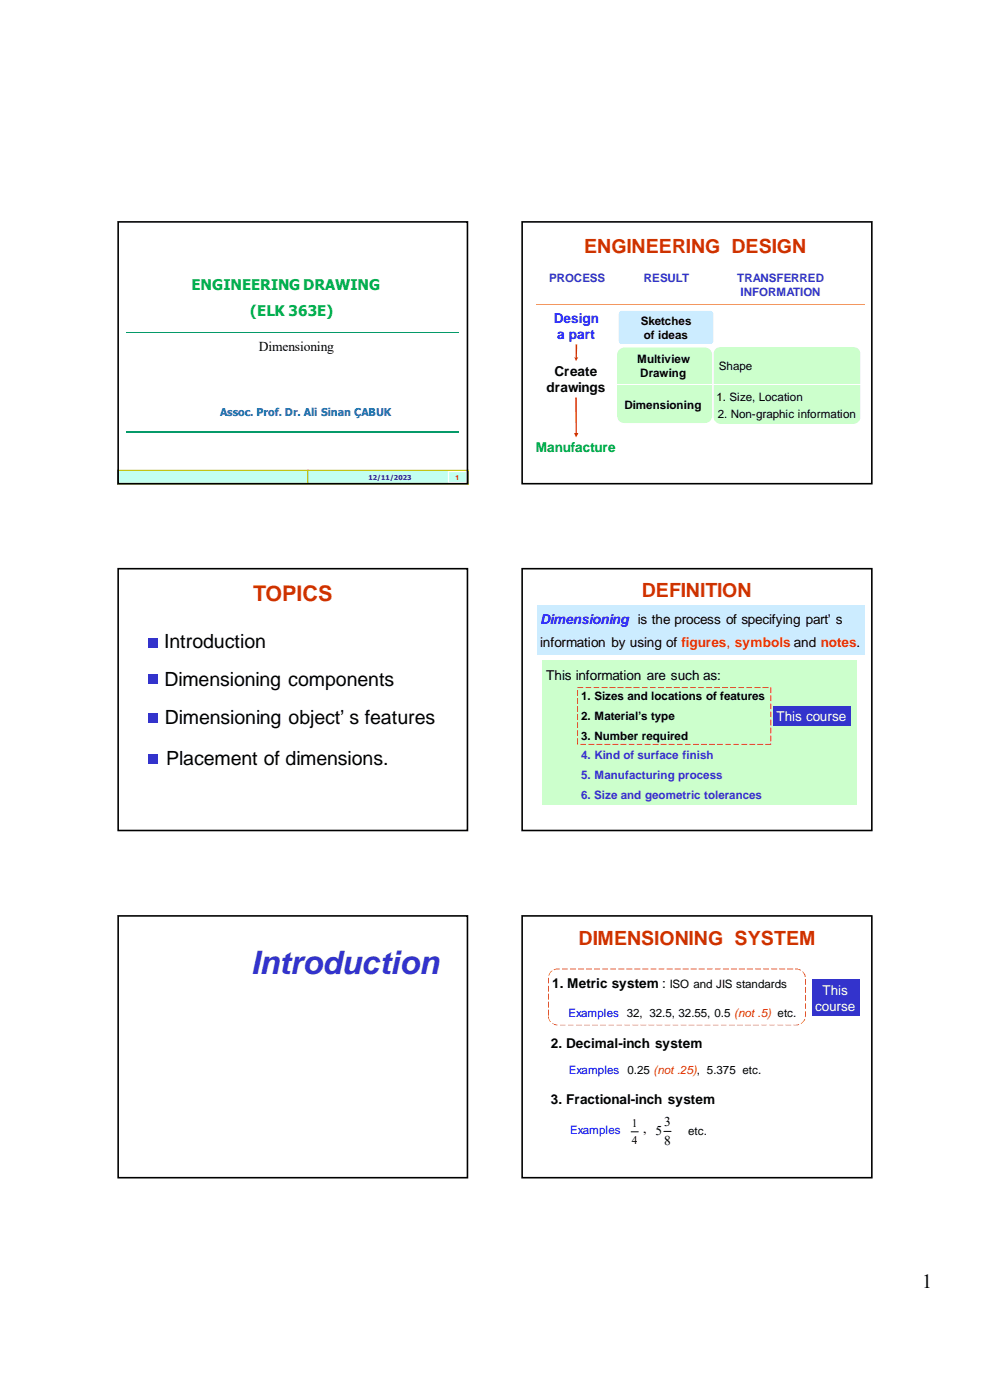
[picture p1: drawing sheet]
<svg xmlns="http://www.w3.org/2000/svg" width="210mm" height="297mm" viewBox="0 0 210 297" stroke-linecap="round" stroke-linejoin="round" font-family="sans-serif">
<path d="M26.8 70.5h70.4" fill="none" stroke="#009973" stroke-width=".21"/>
<path d="M26.8 91.6h70.4" fill="none" stroke="#009973" stroke-width=".25"/>
<path d="M65.3 99.8h34.1v3h-34.1z" fill="#c2fff0"/>
<path d="M65.2 99.7h34.2v3.2h-34.2zM65.4 99.8v3l-.1-.1h34.1l-.1 .1v-3l.1 .1h-34.1z" fill="#bfbf00"/>
<path d="M95.1 100.1h3.8v2.3h-3.8z" fill="#c2fff0"/>
<path d="M95 99.9h4.1v2.6h-4.1zM95.1 100.2l.1-.1v2.3l-.1-.1h3.8l-.1 .1v-2.3l.1 .1z" fill="#fff"/>
<path d="M24.9 99.8h40.4v3h-40.4z" fill="#c2fff0"/>
<path d="M24.8 99.7h40.6v3.2h-40.6zM24.9 99.9l.2-.1v3l-.2-.1h40.4l-.1 .1v-3l.1 .1z" fill="#bfbf00"/>
<path d="M25.1 47.1h74v55.5h-74z" fill="none" stroke="#000" stroke-width=".34"/>
<path d="M24.9 120.5h74.5v55.9h-74.5z" fill="#fff"/>
<g fill="#33c">
<path d="M31.5 135.3h2v2.1h-2z"/>
<path d="M31.5 143.1h2v2.1h-2z"/>
<path d="M31.5 151.2h2v2.1h-2z"/>
<path d="M31.5 160h2v2.1h-2z"/>
</g>
<path d="M25.1 120.7h74v55.5h-74z" fill="none" stroke="#000" stroke-width=".34"/>
<path d="M24.9 194.1h74.5v55.9h-74.5z" fill="#fff"/>
<path d="M25.1 194.3h74v55.6h-74z" fill="none" stroke="#000" stroke-width=".34"/>
<path d="M110.6 46.9h74.5v55.9h-74.5z" fill="#fff"/>
<path d="M151.9 73.9l.8-.2h28.4a1.34 1.34 0 0 1 1.4 1.3v13.6a1.39 1.39 0 0 1-1.4 1.3h-28.4a1.39 1.39 0 0 1-1.3-1.3v-13.6l.1-.4z" fill-rule="evenodd" fill="#cfc"/>
<path d="M151.7 75.6h8.7v3.7h-8.7z" fill="#cfc"/>
<path d="M151.4 81.4l31.2 .1z" fill="#fff"/>
<path d="M131.5 74l.9-.3h17.1a1.52 1.52 0 0 1 1.5 1.6v12.9a1.52 1.52 0 0 1-1.5 1.5h-17.1a1.52 1.52 0 0 1-1.5-1.5v-12.9l.1-.5z" fill-rule="evenodd" fill="#cfc"/>
<path d="M131 81.4l20 .1z" fill="#fff"/>
<path d="M131.4 66.2l.5-.2h18.7a.73 .73 0 0 1 .7 .6v5.7a.67 .67 0 0 1-.7 .7h-18.7a.62 .62 0 0 1-.7-.7v-5.7z" fill-rule="evenodd" fill="#ccecff"/>
<path d="M113.7 64.5h69.6" fill="none" stroke="#f93" stroke-width=".21"/>
<g fill="#c30">
<path d="M122.1 73.1v2.9h.2l.1-2.9zM121.8 75.7l.4 .9 .5-.9-.5 .3z"/>
<path d="M122 84.3h.3v7.7h-.2zM121.8 91.9h.9l-.5 .9z"/>
</g>
<path d="M110.7 47.1h74.2v55.5h-74.2z" fill="none" stroke="#000" stroke-width=".34"/>
<path d="M110.6 120.5h74.5v55.9h-74.5z" fill="#fff"/>
<path d="M113.9 128.4h69.5v10.5h-69.5z" fill="#ccecff"/>
<path d="M115.1 140.2h66.7v30.6h-66.7z" fill="#cfc"/>
<path d="M122.4 156.6h.2v1.3h-.2zM122.4 154.9h.2v1.2h-.2zM122.4 153.2h.2v1.2h-.2zM122.4 151.5h.2v1.2h-.2zM122.4 149.8h.2v1.2h-.2zM122.4 148.1h.2v1.3h-.2zM122.4 146.4h.2v1.3h-.2zM122.4 145.8h1.3v.2h-1.2l.1-.1zM124.2 145.8h1.2v.2h-1.2zM125.9 145.8h1.2v.2h-1.2zM127.6 145.8h1.3v.2h-1.3zM129.3 145.8h1.3v.2h-1.3zM131 145.8h1.2v.2h-1.2zM132.7 145.8h1.2v.2h-1.2zM134.4 145.8h1.2v.2h-1.2zM136.1 145.8h1.2v.2h-1.2zM137.8 145.8h1.2v.2h-1.2zM139.5 145.8h1.3v.2h-1.3zM141.2 145.8h1.3v.2h-1.3zM142.9 145.8h1.3v.2h-1.3zM144.6 145.8h1.3v.2h-1.3zM146.4 145.8h1.2v.2h-1.2zM148.1 145.8h1.2v.2h-1.2zM149.8 145.8h1.2v.2h-1.2zM151.5 145.8h1.2v.2h-1.2zM153.2 145.8h1.2v.2h-1.2zM154.9 145.8h1.2v.2h-1.2zM156.6 145.8h1.2v.2h-1.2zM158.3 145.8h1.2v.2h-1.2zM160 145.8h1.3v.2h-1.3zM161.7 145.8h1.3v.2h-1.3zM163.4 145.8h.2v1.3h-.2zM163.4 147.5h.2v1.3h-.2zM163.4 149.3h.2v1.2h-.2zM163.4 151h.2v1.1h-.2zM163.4 152.7h.2v1.2h-.2zM163.4 154.3h.2v1.3h-.2zM163.4 156h.2v1.3h-.2zM162.3 157.8h1.2l-.1 .1v-.2h.2v.3h-1.3zM160.6 157.8h1.3v.2h-1.3zM158.9 157.8h1.3v.2h-1.3zM157.2 157.8h1.3v.2h-1.3zM155.5 157.8h1.2v.2h-1.2zM153.8 157.8h1.2v.2h-1.2zM152.1 157.8h1.2v.2h-1.2zM150.4 157.8h1.2v.2h-1.2zM148.7 157.8h1.2v.2h-1.2zM147 157.8h1.3v.2h-1.3zM145.3 157.8h1.2v.2h-1.2zM143.6 157.8h1.2v.2h-1.2zM141.8 157.8h1.3v.2h-1.3zM140.1 157.8h1.3v.2h-1.3zM138.4 157.8h1.3v.2h-1.3zM136.7 157.8h1.3v.2h-1.3zM135 157.8h1.2v.2h-1.2zM133.3 157.8h1.2v.2h-1.2zM131.6 157.8h1.2v.2h-1.2zM129.9 157.8h1.2v.2h-1.2zM128.2 157.8h1.3v.2h-1.3zM126.5 157.8h1.3v.2h-1.3zM124.8 157.8h1.3v.2h-1.3zM123.1 157.8h1.2v.2h-1.2zM122.5 157.8l.1 .2z" fill="#f00"/>
<path d="M164 149.8h16.4v4.2h-16.4z" fill="#33c"/>
<path d="M110.7 120.7h74.2v55.5h-74.2z" fill="none" stroke="#000" stroke-width=".34"/>
<path d="M110.6 194.1h74.5v55.9h-74.5z" fill="#fff"/>
<path d="M133.9 240.1h1.5M140.8 240h1.5" fill="none" stroke="#000" stroke-width=".21"/>
<path d="M116.2 214.2h.2v1.3h-.2zM116.2 212.5h.2v1.3h-.2zM116.2 210.8h.2v1.3h-.2zM116.2 209.1h.2v1.3h-.2zM116.2 207.4h.2v1.2h-.2zM116.8 206.1l.4-.1-.5 .5-.2 .5-.2-.1zM117.4 205.7l.5-.2h.8v.2h-.8l-.4 .1zM119.2 205.5h1.2v.2h-1.2zM120.9 205.5h1.3v.2h-1.3zM122.6 205.5h1.3v.2h-1.3zM124.3 205.5h1.3v.2h-1.3zM126 205.5h1.3v.2h-1.3zM127.8 205.5h1.1v.2h-1.1zM129.5 205.5h1.1v.2h-1.1zM131.1 205.5h1.3v.2h-1.3zM132.8 205.5h1.3v.2h-1.3zM134.5 205.5h1.3v.2h-1.3zM136.2 205.5h1.3v.2h-1.3zM138 205.5h1.2v.2h-1.2zM139.7 205.5h1.2v.2h-1.2zM141.4 205.5h1.3v.2h-1.3zM143.1 205.5h1.3v.2h-1.3zM144.8 205.5h1.2v.2h-1.2zM146.5 205.5h1.2v.2h-1.2zM148.2 205.5h1.2v.2h-1.2zM149.9 205.5h1.2v.2h-1.2zM151.6 205.5h1.2v.2h-1.2zM153.3 205.5h1.3v.2h-1.3zM155 205.5h1.3v.2h-1.3zM156.7 205.5h1.3v.2h-1.3zM158.4 205.5h1.3v.2h-1.3zM160.2 205.5h1.2v.2h-1.2zM161.9 205.5h1.2v.2h-1.2zM163.6 205.5h1.2v.2h-1.2zM165.3 205.5h1.2v.2h-1.2zM167 205.5h1.2v.2h-1.2zM168.7 205.5h.5l.7 .3-1.2-.1zM170.2 206.2l.1-.1a1.44 1.44 0 0 1 .6 1.2h-.2l-.1-.5zM170.8 207.7h.1v1.3h-.1zM170.8 209.4h.1v1.3h-.1zM170.8 211.1h.1v1.2h-.1zM170.8 212.9h.1v1.1h-.1zM170.8 214.5h.1v1.3l-.2-.1zM170.6 216.2l.2 .1-.9 1-.1-.2 .6-.5zM168.2 217.4l1.2-.1 .1 .1zM166.5 217.4l1.3 .1zM164.8 217.4l1.3 .1zM163.2 217.4l1.1 .1zM161.5 217.4l1.1 .1zM159.7 217.4l1.3 .1zM158 217.4l1.3 .1zM156.3 217.4l1.3 .1zM154.6 217.4l1.3 .1zM152.9 217.4l1.2 .1zM151.2 217.4l1.2 .1zM149.4 217.4l1.3 .1zM147.7 217.4l1.3 .1zM146 217.4l1.3 .1zM144.4 217.4l1.2 .1zM142.7 217.4l1.1 .1zM141 217.4l1.2 .1zM139.2 217.4l1.3 .1zM137.5 217.4l1.3 .1zM135.8 217.4l1.3 .1zM134.1 217.4l1.3 .1zM132.4 217.4l1.2 .1zM130.7 217.4l1.2 .1zM129 217.4l1.2 .1zM127.3 217.4l1.2 .1zM125.6 217.4l1.2 .1zM123.9 217.4l1.2 .1zM122.2 217.4l1.2 .1zM120.5 217.4l1.2 .1zM118.8 217.4l1.2 .1zM117.2 217l1.1 .5-.8-.1-.4-.2zM116.2 215.6h.2l.4 1.2-.4-.5z" fill="#f30"/>
<path d="M172.1 207.9h10.2v7.7h-10.2z" fill="#33c"/>
<path d="M110.7 194.3h74.2v55.6h-74.2z" fill="none" stroke="#000" stroke-width=".34"/>
<text font-size="6.9" fill="#33c" x="53.2" y="206.7">Introduction</text>
<text font-size="4.6" fill="#c30" x="53.7" y="127.6">TOPICS</text>
<text font-size="4.2" x="195.6" y="273.2">1</text>
<g font-size="4.1" fill="#c30">
<text x="123.9" y="53.8">ENGINEERING DESIGN</text>
<text x="136.1" y="126.7">DEFINITION</text>
<text x="122.7" y="200.4">DIMENSIONING SYSTEM</text>
</g>
<g font-size="4.1">
<text x="34.8" y="137.5">Introduction</text>
<text x="34.9" y="145.5">Dimensioning components</text>
<text x="35" y="153.5">Dimensioning object’ s features</text>
<text x="35.2" y="162.3">Placement of dimensions.</text>
</g>
<g font-size="3.1" fill="#00b050">
<text x="40.6" y="61.5">ENGINEERING DRAWING</text>
<text x="53.1" y="67.1">(ELK 363E)</text>
</g>
<g font-size="2.9" fill="#00f">
<text x="117.4" y="68.5">Design</text>
<text x="118.2" y="72">a part</text>
<text x="114.6" y="132.3">Dimensioning is the process of specifying part’ s</text>
</g>
<g font-size="2.9">
<text x="54.9" y="74.4">Dimensioning</text>
<text x="115.9" y="83.2">drawings</text>
<text x="117.6" y="79.8">Create</text>
<text x="114.6" y="137.2">information by using of figures, symbols and notes.</text>
<text x="115.8" y="144.2">This information are such as:</text>
<text x="117.1" y="209.6">1. Metric system :</text>
<text x="116.8" y="222.3">2. Decimal-inch system</text>
<text x="116.8" y="234.2">3. Fractional-inch system</text>
<text x="140.9" y="238.9">3</text>
<text x="136.4" y="240.4">, 5</text>
<text x="140.9" y="243">8</text>
</g>
<text font-size="2.9" fill="#090" x="113.6" y="95.9">Manufacture</text>
<g font-size="2.9" fill="#fff">
<text x="164.7" y="152.9">This course</text>
<text x="172.9" y="214.5">course</text>
<text x="174.4" y="211">This</text>
</g>
<g font-size="2.5" fill="#33c">
<text x="116.5" y="59.8">PROCESS</text>
<text x="136.6" y="59.8">RESULT</text>
<text x="156.4" y="59.8">TRANSFERRED</text>
<text x="157.1" y="62.7">INFORMATION</text>
<text x="123.3" y="161">4. Kind of surface finish</text>
<text x="123.3" y="165.3">5. Manufacturing process</text>
<text x="123.3" y="169.4">6. Size and geometric tolerances</text>
</g>
<g font-size="2.5">
<text x="135.9" y="69">Sketches</text>
<text x="136.6" y="72">of ideas</text>
<text x="135.1" y="77">Multiview</text>
<text x="135.8" y="80">Drawing</text>
<text x="152.5" y="78.4">Shape</text>
<text x="132.4" y="86.7">Dimensioning</text>
<text x="152" y="85">1. Size, Location</text>
<text x="152.2" y="88.7">2. Non-graphic information</text>
<text x="123.3" y="148.5">1. Sizes and locations of features</text>
<text x="123.3" y="152.7">2. Material’s type</text>
<text x="123.3" y="156.9">3. Number required</text>
<text x="142.1" y="209.6">ISO and JIS standards</text>
<text x="133.1" y="227.9">0.25 (not .25), 5.375 etc.</text>
<text x="146" y="240.9">etc.</text>
</g>
<g font-size="2.5" fill="#00f">
<text x="120.6" y="215.7">Examples 32, 32.5, 32.55, 0.5 (not .5) etc.</text>
<text x="120.6" y="227.8">Examples</text>
<text x="120.9" y="240.6">Examples</text>
</g>
<g font-size="2.4">
<text x="134" y="239.2">1</text>
<text x="134" y="242.7">4</text>
</g>
<text font-size="2.3" fill="#0070c0" x="46.7" y="88.3">Assoc. Prof. Dr. Ali Sinan ÇABUK</text>
<text font-size="1.4" fill="#262699" x="78.1" y="101.9">12/11/2023</text>
<text font-size="1.4" fill="#c00000" x="96.6" y="101.8">1</text>
</svg>
